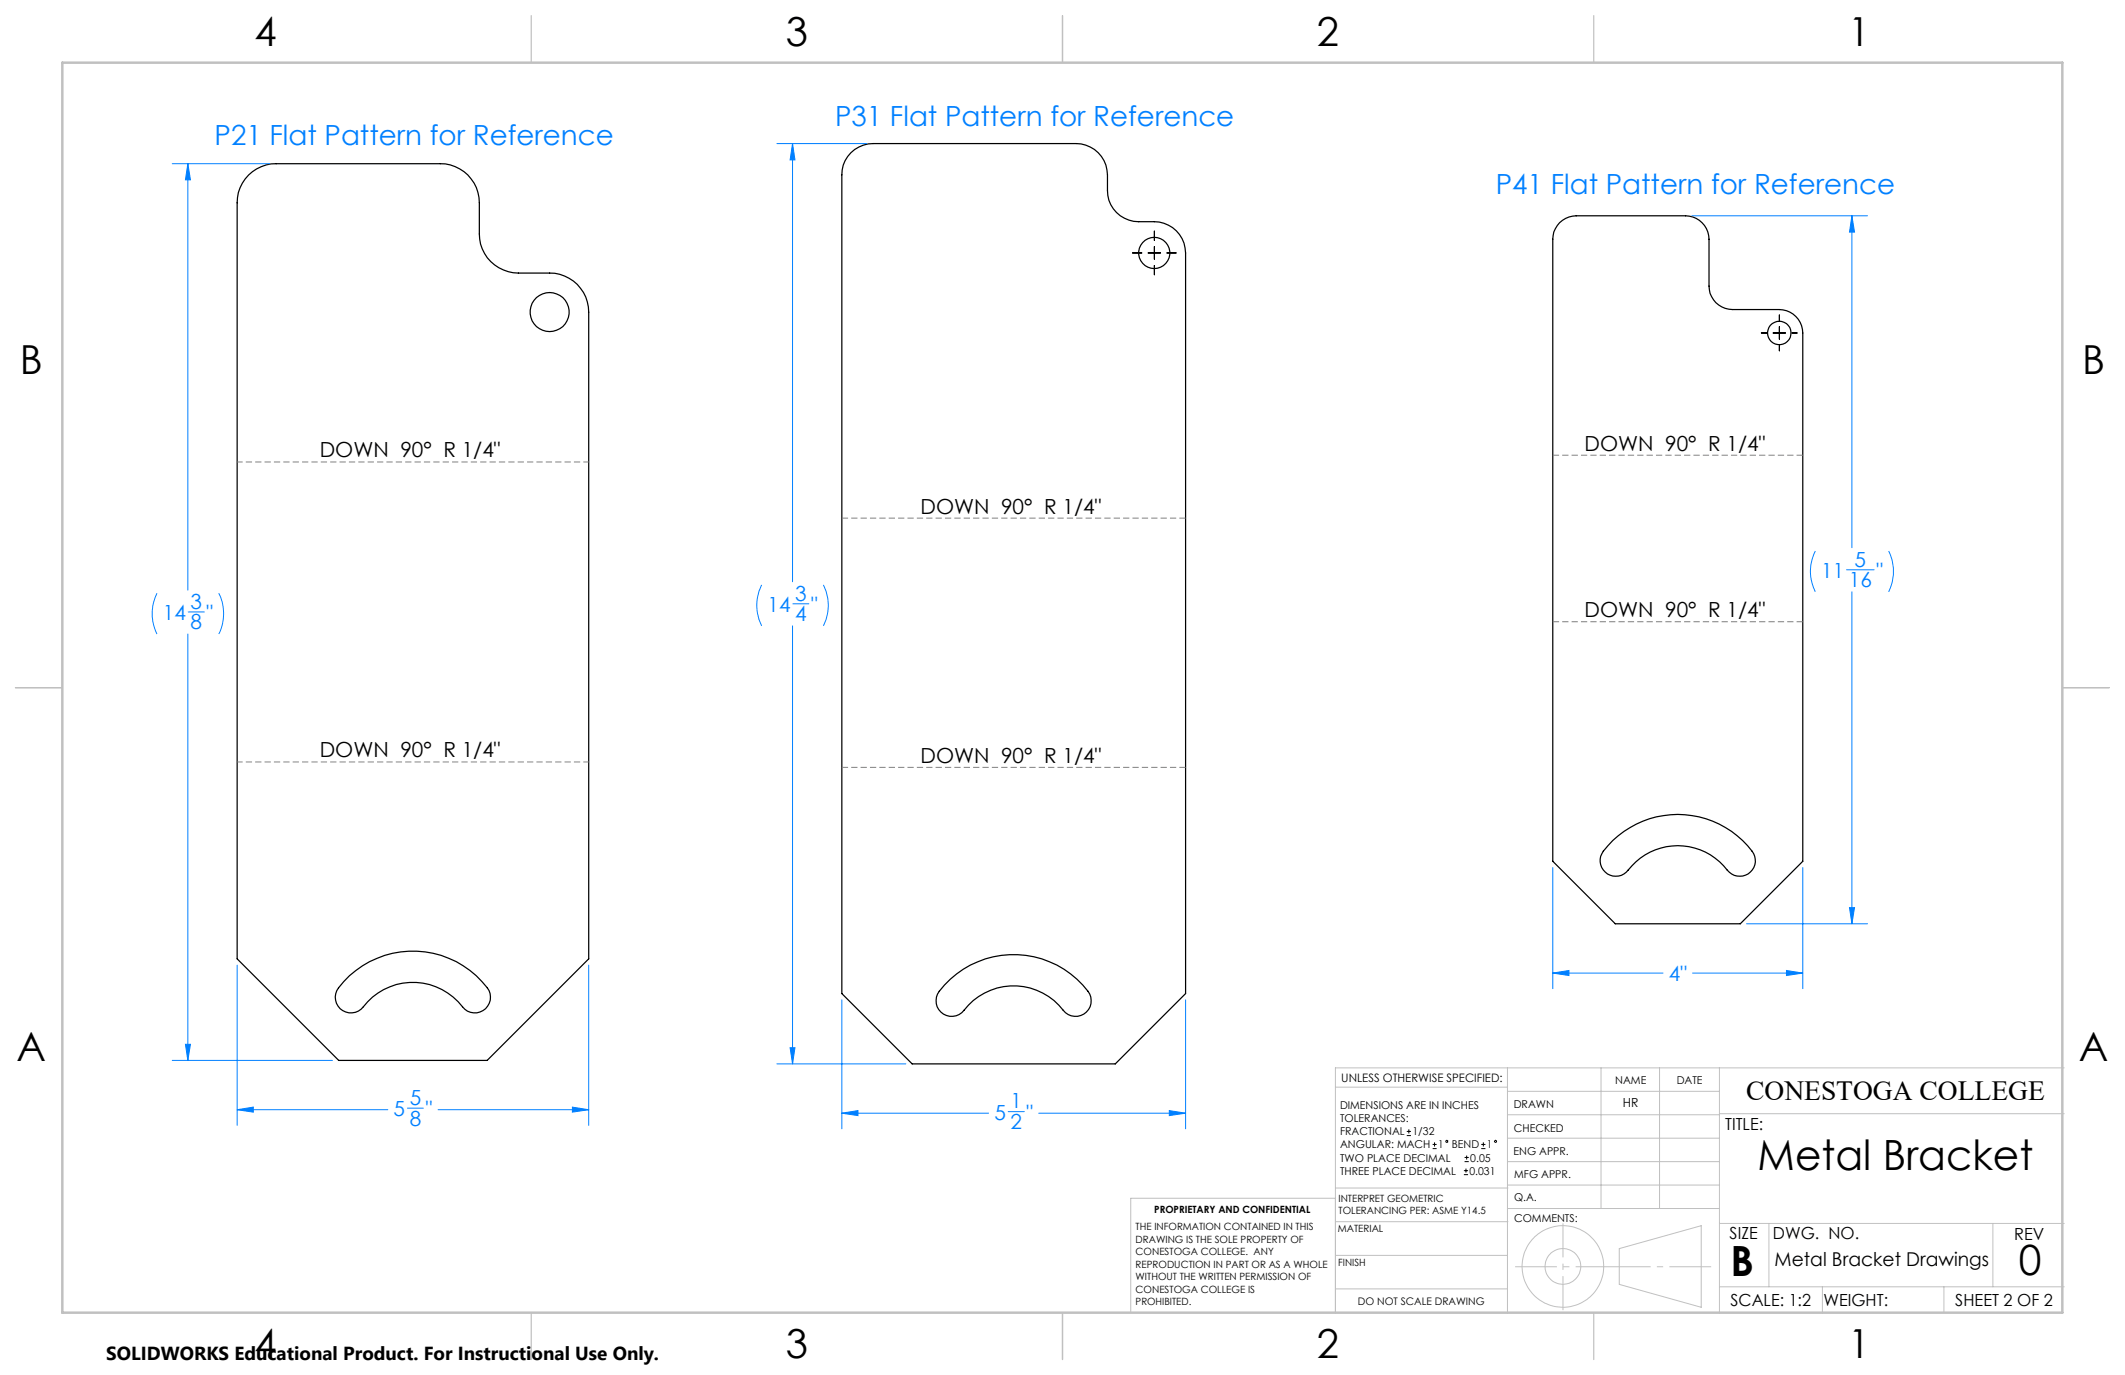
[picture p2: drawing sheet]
<svg xmlns="http://www.w3.org/2000/svg" width="432mm" height="279mm" viewBox="0 0 432 279" stroke-linecap="round" stroke-linejoin="round" font-family="sans-serif">
<g fill="none" stroke="#000" stroke-width=".25">
<path d="M50.5 35.6a8 8 0 0 1 5.6-2.3h33.4a7.9 7.9 0 0 1 7.9 7.9v6.4a7.9 7.9 0 0 0 7.9 7.9h6.4a7.9 7.9 0 0 1 7.9 7.9v131.4l-20.6 20.7h-30.2l-20.6-20.7v-153.6a7.9 7.9 0 0 1 2.3-5.6zM172.9 31a6.5 6.5 0 0 1 4.5-1.8h41.3a6.4 6.4 0 0 1 6.3 6.3 10.7 10.7 0 0 0 .7 6.1 6.4 6.4 0 0 0 5.7 3.4h3.2a6.4 6.4 0 0 1 6.3 6.4v150.5l-14.3 14.3h-41.3l-14.2-14.3v-166.4a6 6 0 0 1 1.8-4.5zM316.9 45.3a5 5 0 0 1 3.4-1.4h22.2a4.8 4.8 0 0 1 4.8 4.7v9.5a4.8 4.8 0 0 0 4.7 4.8h9.6a4.8 4.8 0 0 1 4.7 4.8v107.3l-12.7 12.7h-25.4l-12.7-12.7v-126.4a4.5 4.5 0 0 1 1.4-3.3zM327.7 170.8a19 19 0 0 1 28.6 2.7 3.2 3.2 0 0 1-1.1 4.1 3.2 3.2 0 0 1-4.2-.8 12.8 12.8 0 0 0-20.6 .4 3.2 3.2 0 0 1-4.2 0 3.2 3.2 0 0 1-.4-4.2zM71 198.3a19 19 0 0 1 28.4 3 3.2 3.2 0 0 1-1.3 4 3.2 3.2 0 0 1-4.1-.7 12.8 12.8 0 0 0-20.6 .5 3.2 3.2 0 0 1-4.3-.1 3.2 3.2 0 0 1-.3-4.3zM191.9 200.2a19 19 0 0 1 29.5 1.8 3.2 3.2 0 0 1-1.2 4.1 3.2 3.2 0 0 1-4.2-.8 12.8 12.8 0 0 0-20.6 .5 3.2 3.2 0 0 1-4.2-.1 3.2 3.2 0 0 1-.3-4.3z"/>
<circle cx="234.5" cy="51.4" r="3.2"/>
<circle cx="111.7" cy="63.4" r="4"/>
<circle cx="361.6" cy="67.7" r="2.39"/>
</g>
<g fill="none" stroke="#000" stroke-width=".2">
<path d="M230.1 51.4h1.9M233.3 51.4h2.5M234.6 47v1.9M234.6 50.1v2.6M234.6 53.9v1.9M237.1 51.4h1.9M357.9 67.7h1.1M360.3 67.7h2.5M361.6 64v1.1M361.6 66.4v2.5M361.6 70.2v1.1M364.1 67.7h1.1"/>
<path d="M285.9 230.8h.8M285.9 229.9h.8M286.3 229.5v.8M291.1 233.4h.8M291.1 232.6h.8M291.5 232.1v.9M297.5 238.7h.8M297.5 237.9h.8M297.6 236h.8M297.6 235.2h.8M297.9 237.5v.8M298 234.8v.8"/>
<path d="M301 233.4h.8M301 232.6h.8M301.4 232.1v.9"/>
<circle cx="294" cy="231.9" r=".21"/>
<circle cx="303.9" cy="231.9" r=".2"/>
</g>
<g fill="none" stroke="#0080ff" stroke-width=".2">
<path d="M35 33.3h19.9M38.2 33.3l.5 3.2h-1zM38.2 33.3v86.6M157.9 29.2h18.2M161 29.2l.5 3.3h-1zM161 29.2v89M343.8 43.9h35.7M376.3 43.9l.5 3.3h-1zM376.3 43.9v67.4M154.8 118.9a9.2 9.2 0 0 0 0 8.3M167.3 118.9a9.2 9.2 0 0 1 0 8.3M368.9 112a9.2 9.2 0 0 0 0 8.3"/>
<path d="M375.2 115.8h5.6M383.8 112a9.5 9.5 0 0 1 0 8.3M31.9 120.5a9.5 9.5 0 0 0 0 8.3M38.2 128.8v86.7M38.2 124.4h3.3M44.4 120.5a9.2 9.2 0 0 1 0 8.3M161 127.2v89M161.1 122.7h3.3M376.3 120.3v67.4M315.5 176.3v24.6M366.3 176.3v24.6M48.2 196.1v32.6"/>
<path d="M119.6 196.1v32.6M315.5 197.7l3.3-.5v1zM315.5 197.7h22.4M343.9 197.7h22.4M354.9 187.7h24.6M363 197.2l3.3 .5-3.3 .5zM375.8 184.4h1l-.5 3.3zM35 215.5h32.6M37.7 212.2h1l-.5 3.3zM157.9 216.2h26.2M160.5 212.9h1l-.5 3.3zM171.1 203.2v26.2"/>
<path d="M240.9 203.2v26.2M48.2 225.5l3.3-.5v1zM48.2 225.5h30.6M82.8 225.2h3.2M89 225.5h30.6M116.3 225l3.3 .5-3.3 .5zM171.1 226.2l3.2-.5v1zM171.1 226.2h29.8M204.9 225.9h3.2M211.1 226.2h29.8M237.6 225.7l3.3 .5-3.3 .5z"/>
</g>
<g fill="none" stroke="#c0c0c0" stroke-width=".2">
<path d="M306.3 217v49.9M325.3 217v28.6M337.2 217v28.6M349.4 217v49.9M419.5 217h-148.1v49.9M271.4 220.9h34.9M306.3 231.3h43.1M306.3 226.5h43.1M306.3 221.8h43.1M306.3 236h43.1M349.4 226.3h70.1M271.4 255.1h34.9"/>
<path d="M271.4 248.2h35M271.4 241.4h35M271.4 243.5h-41.6v23.2M306.3 240.8h43.1M306.4 245.6h43M329 253.7l16.7-4.6v16.5l-16.7-4.6zM349.4 248.6h70.1M359.4 248.6v12.9M405 248.6v12.9M271.4 261.9h34.9M349.4 261.5h70.1M370.3 261.5v5.4"/>
<path d="M395 261.5v5.4"/>
<circle cx="317.6" cy="257.3" r="8.3"/>
<circle cx="317.6" cy="257.3" r="3.6"/>
</g>
<path d="M119.6 93.9h-71.4M48.2 154.8h71.4" fill="none" stroke="#808080" stroke-width=".2" stroke-dasharray="1.3 .6" stroke-dashoffset=".2" stroke-linecap="butt"/>
<path d="M366.3 92.5h-50.8M240.9 105.3h-69.8M315.5 126.3h50.8M171.1 155.9h69.8" fill="none" stroke="#808080" stroke-width=".2" stroke-dasharray="1.3 .6" stroke-linecap="butt"/>
<path d="M317.6 248.6v17.6" fill="none" stroke="#c0c0c0" stroke-width=".2" stroke-dasharray="15.2 1.3 1.3 1.3" stroke-dashoffset="8.3" stroke-linecap="butt"/>
<path d="M307.9 257.4h39.8" fill="none" stroke="#c0c0c0" stroke-width=".2" stroke-dasharray="15.2 1.3 1.3 1.3" stroke-dashoffset="6.8" stroke-linecap="butt"/>
<path d="M108 3.2v9.5M215.9 3.2v9.5M323.8 3.2v9.5M3.1 139.7h9.6M419.1 139.7h9.5M108 266.7v9.6M215.9 266.7v9.6M323.8 266.7v9.6" fill="none" stroke="#c0c0c0" stroke-width=".25"/>
<path d="M12.7 12.7h406.4v254h-406.4z" fill="none" stroke="#c0c0c0" stroke-width=".5"/>
<g fill="#0080ff">
<path d="M38.2 33.3l.5 3.2h-1zM37.7 212.2h1l-.5 3.3zM48.2 225.5l3.3-.5v1zM116.3 225l3.3 .5-3.3 .5z"/>
<path d="M171.1 226.2l3.2-.5v1zM237.6 225.7l3.3 .5-3.3 .5zM161 29.2l.5 3.3h-1zM160.5 212.9h1l-.5 3.3zM376.3 43.9l.5 3.3h-1zM375.8 184.4h1l-.5 3.3zM315.5 197.7l3.3-.5v1zM363 197.2l3.3 .5-3.3 .5z"/>
</g>
<g font-size="8.5">
<text x="357.2" y="237.8">Metal Bracket</text>
<text x="351.7" y="259.2">B</text>
<text x="410.2" y="259.1">0</text>
</g>
<g font-size="8.1">
<text x="51.7" y="9.3">4</text>
<text x="159.7" y="9.3">3</text>
<text x="267.6" y="9.3">2</text>
<text x="375.6" y="9.3">1</text>
<text x="4" y="76">B</text>
<text x="423.1" y="76">B</text>
<text x="3.3" y="215.7">A</text>
<text x="422.4" y="215.7">A</text>
<text x="51.7" y="276">4</text>
<text x="159.7" y="276">3</text>
<text x="267.6" y="276">2</text>
<text x="375.6" y="276">1</text>
</g>
<g font-size="5.6" fill="#0080ff">
<text x="43.6" y="29.5">P21 Flat Pattern for Reference</text>
<text x="169.7" y="25.7">P31 Flat Pattern for Reference</text>
<text x="303.9" y="39.5">P41 Flat Pattern for Reference</text>
</g>
<text font-size="5.6" x="354.8" y="223.5">CONESTOGA COLLEGE</text>
<g font-size="4.2">
<text x="65" y="93">DOWN 90° R 1/4&quot;</text>
<text x="322" y="91.6">DOWN 90° R 1/4&quot;</text>
<text x="187.1" y="104.4">DOWN 90° R 1/4&quot;</text>
<text x="322" y="125.4">DOWN 90° R 1/4&quot;</text>
<text x="65" y="153.9">DOWN 90° R 1/4&quot;</text>
<text x="187.1" y="155">DOWN 90° R 1/4&quot;</text>
</g>
<g font-size="4.2" fill="#0080ff">
<text x="370.1" y="117.4">11</text>
<text x="375.7" y="119.3">16</text>
<text x="376.9" y="115.1">5</text>
<text x="381.3" y="117.4">&quot;</text>
<text x="38.7" y="123.7">3</text>
<text x="156" y="124.3">14</text>
<text x="161.6" y="122">3</text>
<text x="164.9" y="124.3">&quot;</text>
<text x="33.1" y="126">14</text>
<text x="38.7" y="127.9">8</text>
<text x="42" y="126">&quot;</text>
<text x="161.6" y="126.2">4</text>
<text x="339.1" y="199.3">4&quot;</text>
<text x="80" y="226.8">5</text>
<text x="83.3" y="224.5">5</text>
<text x="86.5" y="226.8">&quot;</text>
<text x="202.1" y="227.5">5</text>
<text x="205.3" y="225.2">1</text>
<text x="208.6" y="227.5">&quot;</text>
<text x="83.3" y="228.7">8</text>
<text x="205.3" y="229.4">2</text>
</g>
<text font-size="3.9" x="360.6" y="257.2">Metal Bracket Drawings</text>
<text font-size="3.8" x="21.6" y="276.3">SOLIDWORKS Educational Product. For Instructional Use Only.</text>
<g font-size="3.4">
<text x="350.6" y="229.7">TITLE:</text>
<text x="351.5" y="251.7">SIZE</text>
<text x="360.3" y="251.8">DWG. NO.</text>
<text x="409.3" y="251.9">REV</text>
<text x="351.6" y="265.3">SCALE: 1:2</text>
<text x="370.5" y="265.4">WEIGHT:</text>
<text x="397.3" y="265.3">SHEET 2 OF 2</text>
</g>
<text font-size="2.5" x="329.8" y="225">HR</text>
<text font-size="2.4" x="272.5" y="219.8">UNLESS OTHERWISE SPECIFIED:</text>
<g font-size="2.2">
<text x="328.2" y="220.3">NAME</text>
<text x="340.7" y="220.3">DATE</text>
<text x="272.3" y="225.4">DIMENSIONS ARE IN INCHES</text>
<text x="307.6" y="225.1">DRAWN</text>
<text x="272.3" y="228.1">TOLERANCES:</text>
<text x="272.3" y="230.7">FRACTIONAL</text>
<text x="272.3" y="233.4">ANGULAR: MACH</text>
<text x="287" y="230.7">1/32</text>
<text x="292.2" y="233.4">1</text>
<text x="295" y="233.4">BEND</text>
<text x="302.1" y="233.4">1</text>
<text x="307.6" y="230">CHECKED</text>
<text x="272.3" y="238.7">THREE PLACE DECIMAL</text>
<text x="272.3" y="236">TWO PLACE DECIMAL</text>
<text x="298.6" y="238.7">0.031</text>
<text x="298.8" y="236">0.05</text>
<text x="307.6" y="234.6">ENG APPR.</text>
<text x="307.7" y="239.4">MFG APPR.</text>
<text x="307.6" y="244.1">Q.A.</text>
<text x="307.7" y="248.3">COMMENTS:</text>
</g>
<text font-size="2.1" x="275.9" y="265.3">DO NOT SCALE DRAWING</text>
<g font-size="2">
<text x="272" y="244.3">INTERPRET GEOMETRIC</text>
<text x="230.8" y="250">THE INFORMATION CONTAINED IN THIS</text>
<text x="234.5" y="246.4">PROPRIETARY AND CONFIDENTIAL</text>
<text x="271.9" y="250.3">MATERIAL</text>
<text x="272" y="246.8">TOLERANCING PER: ASME Y14.5</text>
<text x="230.8" y="252.5">DRAWING IS THE SOLE PROPERTY OF</text>
<text x="230.8" y="255.1">CONESTOGA COLLEGE. ANY</text>
<text x="230.8" y="257.6">REPRODUCTION IN PART OR AS A WHOLE</text>
<text x="271.9" y="257.2">FINISH</text>
<text x="230.8" y="260.1">WITHOUT THE WRITTEN PERMISSION OF</text>
<text x="230.8" y="262.6">CONESTOGA COLLEGE IS</text>
<text x="230.8" y="265.2">PROHIBITED.</text>
</g>
</svg>
